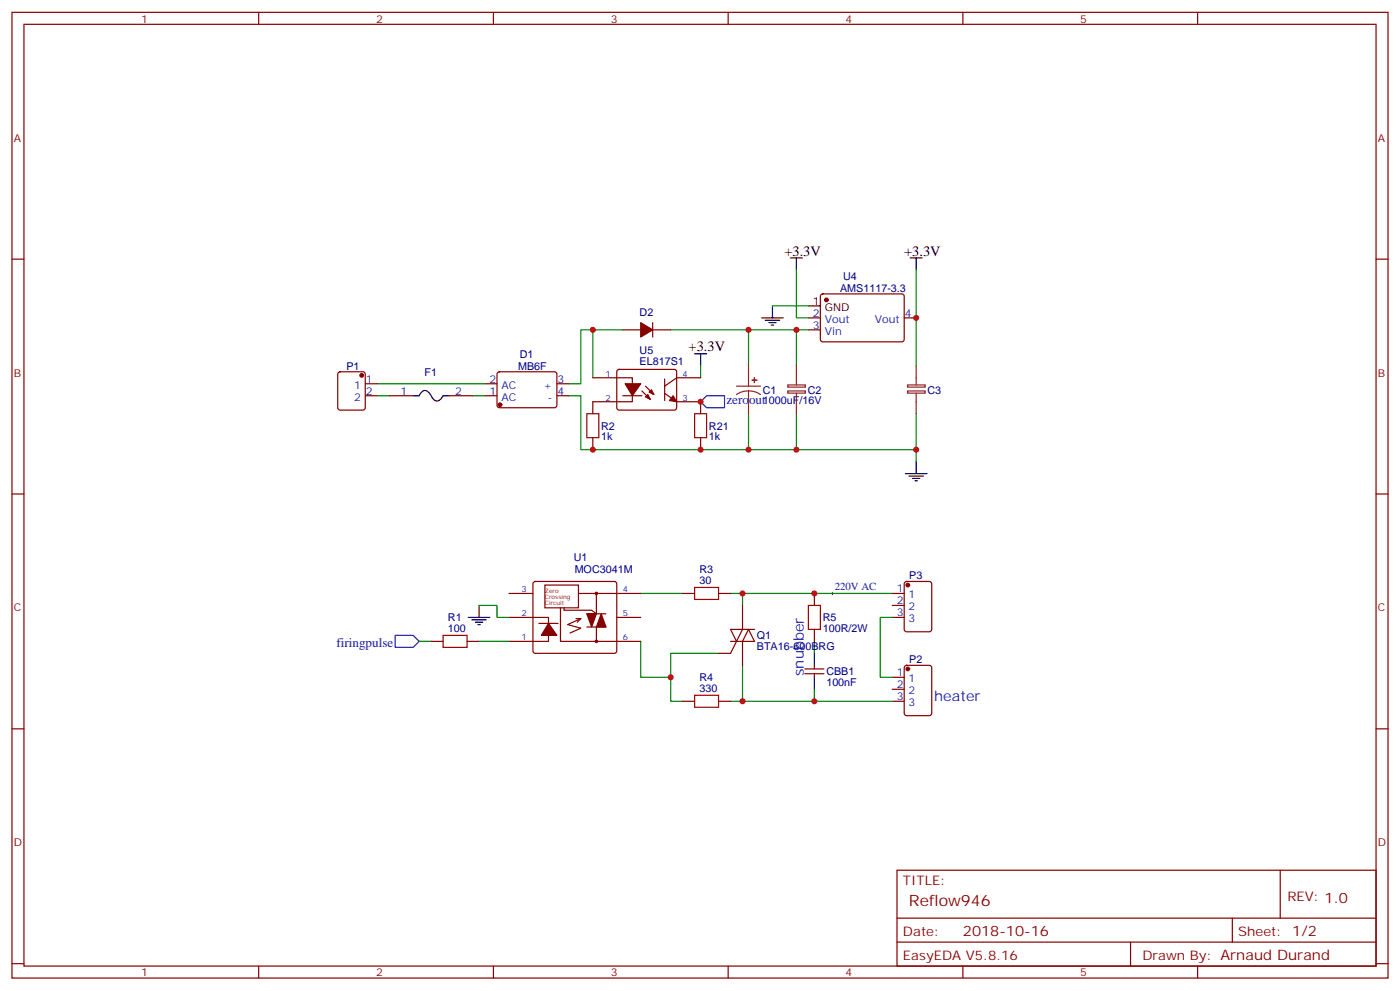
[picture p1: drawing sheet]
<svg xmlns="http://www.w3.org/2000/svg" width="412mm" height="292mm" viewBox="0 0 412 292" stroke-linecap="round" stroke-linejoin="round" font-family="sans-serif">
<g fill="none" stroke="#870000" stroke-width=".35">
<path d="M3.5 3.6h405.4v284.4h-405.4zM7.1 7.2h398.2v277.2h-398.2zM76.2 3.6v3.6M145.3 3.6v3.6M214.5 3.6v3.6M283.6 3.6v3.6M352.8 3.6v3.6M3.5 76.3h3.6M405.3 76.3h3.6M183.4 97.1h5.3M192.3 97.1h5.3M192.3 95v4.2"/>
<path d="M238.1 93.6h3.6M238.1 97.1h3.6M241.9 86.7l.5-.2 23.5 .1 .4 .6v13l-.7 .4h-23.5l-.4-.7v-12.7zM266.3 93.6h3.6M99.7 109.7l.5-.2h6.7l.5 .2 .2 .5v9.9l-.2 .4-.5 .3h-6.7l-.5-.3-.2-.4v-9.9zM107.6 116.5h3.5M107.6 113h3.5M114.7 116.5h7M132.3 116.5h7M142.9 116.5h3.5M142.9 113h3.5M146.6 109.7l.5-.2h16.5l.4 .7v9.4l-.7 .5-16.5-.1-.4-.7v-9.1z"/>
<path d="M164 116.5h3.6M164 113h3.6M174.6 111.2h11.7v7.1h-11.7v3.5M181.9 109l.5-.2h16.5l.4 .7v10.8l-.7 .5-16.5-.1-.4-.6v-10.6zM183.4 116.5h5.7M189.1 115.1l2.5 2.5M190.1 113.7l2.5 2.5M195.8 115.8l3.5 2.5h7.1v3.5M195.8 111.6v6.3M206.4 111.2h-7.1l-3.5 2.5M174.6 128.9v3.5M206.4 128.9v3.5"/>
<path d="M3.5 145.5h3.6M405.3 145.5h3.6M149.9 174.7h7.1M157.2 171.4l.5-.2h23.3l.5 .2 .2 .5v19.8l-.3 .5-.4 .2h-23.3l-.5-.3-.2-.4v-19.8zM160.5 172.3h9.9v6.7h-9.9zM165.1 179v9.8h10.6M170.4 174.7h5.3M188.7 174.7h-13v6l-1.4-1h-8.1v-.7M201.1 174.7h3.5M211.7 174.7h3.5M218.7 178.3v7l-1.7 3.5-1.8-3.5h7M239.9 174.7v3.6"/>
<path d="M262.8 174.7h3.5M262.8 178.3h3.5M266.6 171.4l.5-.2h6.7l.6 .4 .1 13.7-.5 .7h-6.9l-.7-.4-.1-13.7zM127 188.8h3.5M137.6 188.8h3.5M149.9 181.8h11.7v7h-11.7M158.7 183.6h5.7M169.7 182.1h1.4M171.1 182.1l-3.9 1.8 3.9 1.1-3.2 1.4M171.1 182.1l-1.1 1.1M172.9 184.6h5.6M172.9 180.7h5.6"/>
<path d="M175.7 184.6v4.2h13M181.7 181.8h7M215.2 188.8h7l-1.7-3.5-1.8 3.5v7.1M217 188.8l-1.8 3.6h-3.5M237.1 197h5.6M237.1 198.4h5.6M239.9 185.3v3.5M239.9 195.9v1.1M239.9 198.4v1M262.8 181.8h3.5M262.8 199.4h3.5M266.6 196.1l.5-.2h6.7l.6 .4 .1 13.7-.5 .7h-6.9l-.7-.4-.1-13.7z"/>
<path d="M3.5 214.6h3.6M201.1 206.5h3.5M211.7 206.5h3.5M262.8 203h3.5M262.8 206.5h3.5M405.3 214.6h3.6M264.2 256.2h141.1v28.2h-141.1zM377.1 256.2v14.1M264.2 270.3h141.1M264.2 277.4h141.1M333 277.4v7M363 270.3v7.1"/>
<path d="M3.5 283.7h3.6M76.2 284.4v3.6M145.3 284.4v3.6M214.5 284.4v3.6M283.6 284.4v3.6M352.8 284.4v3.6M405.3 283.7h3.6"/>
</g>
<g fill="none" stroke="#000" stroke-width=".35">
<path d="M232.8 76h3.6M234.6 76v3.5M268.1 76h3.5M269.9 76v3.5M224.4 93.6h6.3M225.4 94.3h4.3M226.5 95h2.1M227.2 95.7h.7M227.5 90.1v3.5M238.1 90.1h3.6M121.7 116.5h1.8l.6-.9a1.56 1.56 0 0 1 2.7 .5l.1 .3a2.13 2.13 0 0 0 2.3 1.6l1.3-1.5h1.8M204.6 104.2h3.5"/>
<path d="M206.4 104.2v3.5M266.7 139.5h6.3M269.9 135.9v3.6M267.8 140.2h4.2M268.8 140.9h2.1M269.5 141.6h.7M141.1 178.3v3.5M137.9 181.8h6.4M139 182.5h4.2M140.1 183.2h2.1M140.8 183.9h.7M239.9 192.4v3.5"/>
<path d="M239.9 199.4v3.6"/>
</g>
<path d="M206.4 118.3l1.7-1.8h5.3v3.6h-5.3zM116.4 187.1h5.3l1.8 1.7-1.8 1.8h-5.3z" fill="none" stroke="#00f" stroke-width=".35"/>
<path d="M244.8 174.7h.7M245.2 174.4v.7" fill="none" stroke="#000" stroke-width=".29"/>
<g fill="none" stroke="#008700" stroke-width=".35">
<path d="M234.6 79.5v14.1h3.5M269.9 79.5v28.2M174.6 97.1v14.1M183.4 97.1h-12.3v15.9h-3.5M197.6 97.1h40.5M220.5 97.1v10.6M227.5 90.1h10.6M234.6 97.1v10.6M111.1 116.5h3.6M111.1 113h31.8M139.3 116.5h3.6M167.6 116.5h3.5v15.9h98.8"/>
<path d="M206.4 107.7v3.5M220.5 121.8v10.6M234.6 121.8v10.6M269.9 121.8v14.1M141.1 178.3h5.3v3.5h3.5M188.7 174.7h12.4M215.2 174.7h47.6M218.7 174.7v3.6M123.5 188.8h3.5M141.1 188.8h8.8M188.7 188.8v10.6h8.9M211.7 192.4h-14.1v14.1h3.5"/>
<path d="M218.7 195.9v10.6h-3.5M239.9 188.8v3.6M262.8 181.8h-3.5v17.6h3.5M239.9 203v3.5h-21.2M239.9 206.5h22.9"/>
</g>
<g fill="#870000" stroke="#870000" stroke-width=".35">
<path d="M198.3 116.5l1 1.8-2.1-.4z"/>
<path d="M190.1 116.9l.8-.7 .7 1.4z"/>
<path d="M191.2 115.5l.7-.7 .7 1.4z"/>
<path d="M184.1 113h4.6l-2.4 3.5z"/>
<path d="M188.7 95l3.6 2.1-3.6 2.1z"/>
<path d="M161.6 183.6l2.4 3.5h-4.5z"/>
<path d="M172.9 180.7h2.8l-1.4 3.9z"/>
<path d="M177.1 180.7l1.4 3.9h-2.8z"/>
<circle cx="243.4" cy="88.3" r=".53"/>
<circle cx="147.3" cy="119.2" r=".53"/>
<circle cx="267.4" cy="172.3" r=".53"/>
<circle cx="267.4" cy="197" r=".53"/>
<circle cx="175.7" cy="174.7" r=".35"/>
<circle cx="175.7" cy="188.8" r=".35"/>
<circle cx="106.5" cy="110.5" r=".53"/>
</g>
<g fill="none" stroke="#8c2424" stroke-width=".35">
<path d="M217 113.7h7M220.5 115.1l-1.9 .2-1.6 .9M220.5 115.1l1.8 .3 1.7 .8M220.5 107.7v6M220.5 115.1v6.7M232.1 115.1h5.1v.6h-5.1zM232.1 113.3h5.1v.7h-5.1zM234.6 107.7v5.6M234.6 115.8v6M267.3 115.1h5.2v.6h-5.2zM267.3 113.3h5.2v.7h-5.2zM269.9 107.7v5.6"/>
<path d="M269.9 115.8v6"/>
</g>
<g fill="#8c2424" stroke="#8c2424" stroke-width=".35">
<path d="M221.5 111.9l1.5 .1z"/>
<path d="M222.2 111.2v1.4z"/>
</g>
<path d="M172.9 121.8h3.5v7.1h-3.5zM204.6 121.8h3.5v7.1h-3.5zM204.6 173h7.1v3.5h-7.1zM238.1 178.3h3.6v7h-3.6zM130.5 187.1h7.1v3.5h-7.1zM204.6 204.7h7.1v3.5h-7.1z" fill="none" stroke="#a10000" stroke-width=".35"/>
<g fill="#c00">
<circle cx="218.7" cy="206.5" r=".88"/>
<circle cx="218.7" cy="174.7" r=".88"/>
<circle cx="197.6" cy="199.4" r=".88"/>
<circle cx="269.9" cy="93.6" r=".88"/>
<circle cx="234.6" cy="132.4" r=".88"/>
<circle cx="220.5" cy="132.4" r=".88"/>
<circle cx="269.9" cy="132.4" r=".88"/>
<circle cx="174.6" cy="97.1" r=".88"/>
<circle cx="220.5" cy="97.1" r=".88"/>
<circle cx="234.6" cy="97.1" r=".88"/>
<circle cx="239.9" cy="206.5" r=".88"/>
<circle cx="239.9" cy="174.7" r=".88"/>
<circle cx="174.6" cy="132.4" r=".88"/>
<circle cx="206.4" cy="132.4" r=".88"/>
<circle cx="206.4" cy="118.3" r=".88"/>
</g>
<text font-size="4.6" fill="#800" x="267.8" y="266.8">Reflow946</text>
<g font-size="4.2">
<text x="231.1" y="75.2">+3.3V</text>
<text x="266.3" y="75.2">+3.3V</text>
<text x="202.8" y="103.5">+3.3V</text>
</g>
<g font-size="4.2" fill="#00f">
<text x="236.8" y="199" transform="rotate(-90 236.8 199)">snubber</text>
<text x="275.2" y="206.5">heater</text>
</g>
<text font-size="4.2" fill="#800" x="283.6" y="275.6">2018-10-16</text>
<g font-size="3.9" fill="#00f">
<text x="214" y="119">zeroout</text>
<text x="99.1" y="190.6">firingpulse</text>
</g>
<g font-size="3.9" fill="#800">
<text x="266" y="260.5">TITLE:</text>
<text x="379.2" y="265.4">REV: 1.0</text>
<text x="266" y="275.6">Date:</text>
<text x="364.8" y="275.6">Sheet: 1/2</text>
<text x="266" y="282.7">EasyEDA V5.8.16</text>
<text x="336.5" y="282.7">Drawn By: Arnaud Durand</text>
</g>
<g font-size="3.2" fill="#800">
<text x="41.6" y="6.6">1</text>
<text x="110.8" y="6.6">2</text>
<text x="179.9" y="6.6">3</text>
<text x="249.1" y="6.6">4</text>
<text x="318.2" y="6.6">5</text>
<text x="4.1" y="41.7">A</text>
<text x="405.9" y="41.7">A</text>
<text x="4.1" y="110.9">B</text>
<text x="405.9" y="110.9">B</text>
<text x="4.1" y="180">C</text>
<text x="405.9" y="180">C</text>
<text x="4.1" y="249.2">D</text>
<text x="405.9" y="249.2">D</text>
<text x="41.6" y="287.4">1</text>
<text x="110.8" y="287.4">2</text>
<text x="179.9" y="287.4">3</text>
<text x="249.1" y="287.4">4</text>
<text x="318.2" y="287.4">5</text>
</g>
<g font-size="3.2" fill="#000080">
<text x="248.4" y="82.4">U4</text>
<text x="247.5" y="85.9">AMS1117-3.3</text>
<text x="188.4" y="93">D2</text>
<text x="153.1" y="105.3">D1</text>
<text x="188.4" y="107.4">EL817S1</text>
<text x="188.4" y="104.2">U5</text>
<text x="102.1" y="108.8">P1</text>
<text x="125.1" y="110.7">F1</text>
<text x="152.6" y="108.8">MB6F</text>
<text x="224.7" y="119.1">1000uF/16V</text>
<text x="224.7" y="115.9">C1</text>
<text x="237.9" y="115.9">C2</text>
<text x="273.2" y="115.9">C3</text>
<text x="177.1" y="129.7">1k</text>
<text x="177.1" y="126.5">R2</text>
<text x="208.8" y="129.7">1k</text>
<text x="208.8" y="126.5">R21</text>
<text x="169" y="165.3">U1</text>
<text x="169.3" y="168.8">MOC3041M</text>
<text x="206" y="171.9">30</text>
<text x="206" y="168.7">R3</text>
<text x="267.9" y="170.6">P3</text>
<text x="131.9" y="182.8">R1</text>
<text x="242.4" y="182.9">R5</text>
<text x="131.9" y="186">100</text>
<text x="223" y="191.4">BTA16-600BRG</text>
<text x="223" y="188.2">Q1</text>
<text x="242.4" y="186.1">100R/2W</text>
<text x="267.9" y="195.3">P2</text>
<text x="206" y="203.7">330</text>
<text x="206" y="200.5">R4</text>
<text x="243.4" y="201.9">100nF</text>
<text x="243.4" y="198.8">CBB1</text>
</g>
<g font-size="3.2">
<text x="239.5" y="89.7">1</text>
<text x="243" y="91.5">GND</text>
</g>
<g font-size="3.2" fill="#00f">
<text x="239.5" y="93.2">2</text>
<text x="243" y="95">Vout</text>
<text x="257.7" y="95">Vout</text>
<text x="266.5" y="93.2">4</text>
<text x="239.5" y="96.8">3</text>
<text x="243" y="98.5">Vin</text>
<text x="107.8" y="112.6">1</text>
<text x="144.2" y="112.6">2</text>
<text x="164.2" y="112.6">3</text>
<text x="104.3" y="114.4">1</text>
<text x="104.3" y="117.9">2</text>
<text x="107.8" y="116.2">2</text>
<text x="117.9" y="116.2">1</text>
<text x="134.1" y="116.2">2</text>
<text x="144.2" y="116.2">1</text>
<text x="147.7" y="114.4">AC</text>
<text x="147.7" y="117.9">AC</text>
<text x="160.1" y="114.4">+</text>
<text x="161.3" y="117.9">-</text>
<text x="164.2" y="116.2">4</text>
<text x="245.9" y="173.8">220V AC</text>
<text x="264.2" y="174.4">1</text>
<text x="264.2" y="177.9">2</text>
<text x="267.7" y="176.1">1</text>
<text x="267.7" y="179.7">2</text>
<text x="264.2" y="181.4">3</text>
<text x="267.7" y="183.2">3</text>
<text x="264.2" y="199.1">1</text>
<text x="264.2" y="202.6">2</text>
<text x="267.7" y="200.8">1</text>
<text x="264.2" y="206.1">3</text>
<text x="267.7" y="204.4">2</text>
<text x="267.7" y="207.9">3</text>
</g>
<g font-size="2.5" fill="#00f">
<text x="178.4" y="110.9">1</text>
<text x="201.1" y="110.9">4</text>
<text x="178.4" y="117.9">2</text>
<text x="201.1" y="117.9">3</text>
<text x="153.7" y="174.4">3</text>
<text x="183.4" y="174.4">4</text>
<text x="153.7" y="181.4">2</text>
<text x="183.4" y="181.4">5</text>
<text x="153.7" y="188.5">1</text>
<text x="183.4" y="188.5">6</text>
</g>
<g font-size="1.8" fill="#800">
<text x="160.5" y="174.7">Zero</text>
<text x="160.5" y="176.5">Crossing</text>
<text x="160.5" y="178.3">Circuit</text>
</g>
</svg>
